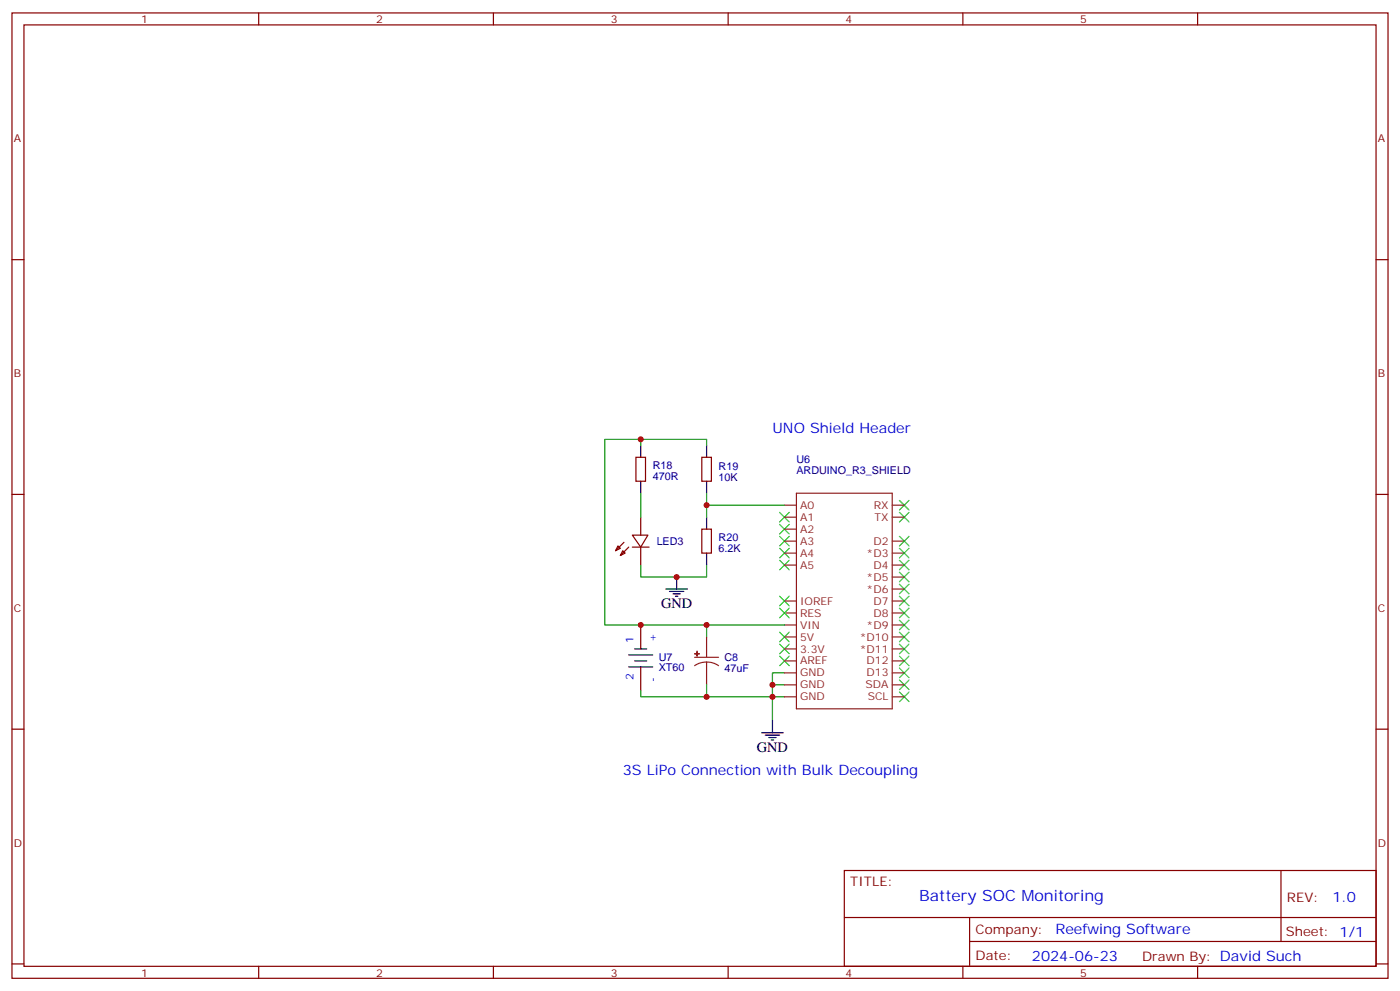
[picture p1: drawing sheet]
<svg xmlns="http://www.w3.org/2000/svg" width="412mm" height="292mm" viewBox="0 0 412 292" stroke-linecap="round" stroke-linejoin="round" font-family="sans-serif">
<g fill="none" stroke="#870000" stroke-width=".35">
<path d="M3.5 3.8h405.4v284.3h-405.4zM7.1 7.3h398.2v277.3h-398.2zM76.2 3.8v3.5M145.3 3.8v3.5M214.5 3.8v3.5M283.6 3.8v3.5M352.8 3.8v3.5M3.5 76.5h3.6M405.3 76.5h3.6M187.3 134.7h2.8v7h-2.8zM206.7 134.7h2.8v7h-2.8zM3.5 145.6h3.6"/>
<path d="M183.8 159.7l-2.5 2.5M186.3 157.6h4.6l-2.2 3.5zM188.7 152.3v5.3M206.7 155.9h2.8v7h-2.8zM405.3 145.6h3.6M182 160.8l.7 .7-1.4 .7zM183.4 162.2l.7 .7-1.4 .7zM185.2 161.1l-2.5 2.5M186.3 161.1h4.9M188.7 161.1v5.3M188.7 184.1v7M188.7 196.4v7.1"/>
<path d="M3.5 214.8h3.6M405.3 214.8h3.6M248.7 256.4h156.6v28.2h-156.6zM377.3 256.4v20.9M248.7 270.2h156.5M285.6 277.3h119.6M285.6 270.2v14.2M3.5 283.9h3.6M76.2 284.6v3.5M145.3 284.6v3.5M214.5 284.6v3.5M283.6 284.6v3.5"/>
<path d="M352.8 284.6v3.5M405.3 283.9h3.6"/>
</g>
<g fill="none" stroke="#000" stroke-width=".35">
<path d="M188.7 131.2v3.5M208.1 131.2v3.5M188.7 141.7v3.6M208.1 141.7v3.6M208.1 152.3v3.6M196.1 173.5h6.4M197.2 174.2h4.2M198.3 174.9h2.1M199 175.6h.7M199.3 170v3.5M208.1 162.9v3.5M185.2 192.9h7.1"/>
<path d="M185.2 196.4h7.1M187 191.1h3.5M187 194.7h3.5M224.4 215.8h6.3M225.4 216.5h4.3M226.5 217.2h2.1M227.2 217.9h.7M227.5 212.3v3.5"/>
</g>
<path d="M188.7 131.2v-1.8h19.4v1.8M188.7 129.4h-10.5v54.7h29.9M188.7 145.3v7M208.1 145.3v7M208.1 148.8h23M188.7 166.4v3.6h19.4v-3.6M231.1 198.2h-3.6v3.5M231.1 184.1h-23v3.5M188.7 203.5v1.7h19.4M208.1 201.7v3.5h19.4v-3.5h3.6M231.1 205.2h-3.6v7.1" fill="none" stroke="#008700" stroke-width=".35"/>
<g fill="none" stroke="#3c3" stroke-width=".35">
<path d="M229.7 158l2.8 2.8M229.7 154.4l2.8 2.9M229.7 150.9l2.8 2.8M232.5 158l-2.8 2.8M232.5 154.4l-2.8 2.9M232.5 150.9l-2.8 2.8M264.9 150.9l2.9 2.8M264.9 147.4l2.9 2.8M264.9 158l2.9 2.8M267.8 150.9l-2.9 2.8M267.8 147.4l-2.9 2.8M267.8 158l-2.9 2.8"/>
<path d="M229.7 175.6l2.8 2.8M229.7 165l2.8 2.9M229.7 161.5l2.8 2.8M229.7 179.1l2.8 2.9M232.5 175.6l-2.8 2.8M232.5 165l-2.8 2.9M232.5 161.5l-2.8 2.8M232.5 179.1l-2.8 2.9M264.9 172.1l2.9 2.8M264.9 168.6l2.9 2.8M264.9 161.5l2.9 2.8M264.9 165l2.9 2.9"/>
<path d="M264.9 175.6l2.9 2.8M264.9 179.1l2.9 2.9M267.8 172.1l-2.9 2.8M267.8 168.6l-2.9 2.8M267.8 161.5l-2.9 2.8M267.8 165l-2.9 2.9M267.8 175.6l-2.9 2.8M267.8 179.1l-2.9 2.9M229.7 186.2l2.8 2.8M229.7 193.3l2.8 2.8M229.7 189.7l2.8 2.8M232.5 186.2l-2.8 2.8"/>
<path d="M232.5 193.3l-2.8 2.8M232.5 189.7l-2.8 2.8M264.9 196.8l2.9 2.8M264.9 193.3l2.9 2.8M264.9 182.7l2.9 2.8M264.9 186.2l2.9 2.8M264.9 189.7l2.9 2.8M267.8 196.8l-2.9 2.8M267.8 193.3l-2.9 2.8M267.8 182.7l-2.9 2.8M267.8 186.2l-2.9 2.8M267.8 189.7l-2.9 2.8"/>
<path d="M264.9 203.8l2.9 2.9M264.9 200.3l2.9 2.8M267.8 203.8l-2.9 2.9M267.8 200.3l-2.9 2.8"/>
</g>
<g fill="none" stroke="#8c2424" stroke-width=".35">
<path d="M231.1 148.8h3.5M231.1 152.3h3.5M231.1 159.4h3.5M231.1 155.9h3.5M234.6 145.3h28.2v63.5h-28.2zM262.8 148.8h3.5M262.8 152.3h3.5M262.8 159.4h3.5M231.1 162.9h3.5M231.1 166.4h3.5M231.1 177h3.5M262.8 162.9h3.5"/>
<path d="M262.8 166.4h3.5M262.8 170h3.5M262.8 173.5h3.5M262.8 177h3.5M204.6 193.6h7.1M208.1 195l1.9 .3 1.7 .8M208.1 195l-1.8 .3-1.7 .8M208.1 187.6v6M208.1 195v6.7M231.1 180.6h3.5M231.1 184.1h3.5M231.1 187.6h3.5"/>
<path d="M231.1 191.1h3.5M231.1 194.7h3.5M231.1 198.2h3.5M262.8 180.6h3.5M262.8 184.1h3.5M262.8 187.6h3.5M262.8 191.1h3.5M262.8 194.7h3.5M262.8 198.2h3.5M231.1 201.7h3.5M231.1 205.2h3.5M262.8 201.7h3.5"/>
<path d="M262.8 205.2h3.5"/>
</g>
<g fill="#8c2424" stroke="#8c2424" stroke-width=".35">
<path d="M204.6 192.5l1.4 .1z"/>
<path d="M205.3 191.8l.1 1.5z"/>
</g>
<g fill="#c00">
<circle cx="208.1" cy="148.8" r=".88"/>
<circle cx="227.5" cy="201.7" r=".88"/>
<circle cx="227.5" cy="205.2" r=".88"/>
<circle cx="199.3" cy="170" r=".88"/>
<circle cx="208.1" cy="184.1" r=".88"/>
<circle cx="208.1" cy="205.2" r=".88"/>
<circle cx="188.7" cy="129.4" r=".88"/>
<circle cx="188.7" cy="184.1" r=".88"/>
</g>
<text font-size="4.6" fill="#00f" x="270.8" y="265.4">Battery SOC Monitoring</text>
<g font-size="4.2" fill="#00f">
<text x="227.5" y="127.6">UNO Shield Header</text>
<text x="183.4" y="228.2">3S LiPo Connection with Bulk Decoupling</text>
<text x="392.5" y="265.7">1.0</text>
<text x="310.9" y="275.2">Reefwing Software</text>
<text x="304" y="283">2024-06-23</text>
</g>
<g font-size="4.2">
<text x="194.7" y="179.1">GND</text>
<text x="223" y="221.5">GND</text>
</g>
<g font-size="3.9" fill="#800">
<text x="250.5" y="261">TITLE:</text>
<text x="379.1" y="265.7">REV:</text>
<text x="287.4" y="275.2">Company:</text>
<text x="378.7" y="275.8">Sheet: 1/1</text>
<text x="287.4" y="282.9">Date:</text>
<text x="336.4" y="282.9">Drawn By: David Such</text>
</g>
<g font-size="3.2" fill="#800">
<text x="41.6" y="6.8">1</text>
<text x="110.8" y="6.8">2</text>
<text x="179.9" y="6.8">3</text>
<text x="249.1" y="6.8">4</text>
<text x="318.2" y="6.8">5</text>
<text x="4.1" y="41.9">A</text>
<text x="405.9" y="41.9">A</text>
<text x="4.1" y="111.1">B</text>
<text x="405.9" y="111.1">B</text>
<text x="4.1" y="180.2">C</text>
<text x="405.9" y="180.2">C</text>
<text x="4.1" y="249.3">D</text>
<text x="405.9" y="249.3">D</text>
<text x="41.6" y="287.6">1</text>
<text x="110.8" y="287.6">2</text>
<text x="179.9" y="287.6">3</text>
<text x="249.1" y="287.6">4</text>
<text x="318.2" y="287.6">5</text>
</g>
<g font-size="3.2" fill="#000080">
<text x="234.6" y="136.5">U6</text>
<text x="192.3" y="141.4">470R</text>
<text x="192.3" y="138.2">R18</text>
<text x="211.7" y="141.7">10K</text>
<text x="211.7" y="138.6">R19</text>
<text x="234.6" y="139.6">ARDUINO_R3_SHIELD</text>
<text x="193.4" y="160.5">LED3</text>
<text x="211.7" y="159.4">R20</text>
<text x="211.7" y="162.6">6.2K</text>
<text x="194" y="197.7">XT60</text>
<text x="194" y="194.7">U7</text>
<text x="213.4" y="197.8">47uF</text>
<text x="213.4" y="194.7">C8</text>
</g>
<g font-size="3.2" fill="#8d2323">
<text x="235.7" y="149.9">A0</text>
<text x="257.4" y="149.9">RX</text>
<text x="235.7" y="153.4">A1</text>
<text x="257.6" y="153.4">TX</text>
<text x="235.7" y="156.9">A2</text>
<text x="235.7" y="160.4">A3</text>
<text x="257.3" y="160.4">D2</text>
<text x="235.7" y="164">A4</text>
<text x="235.7" y="167.5">A5</text>
<text x="255.3" y="164">*D3</text>
<text x="257.3" y="167.5">D4</text>
<text x="255.3" y="171">*D5</text>
<text x="235.7" y="178.1">IOREF</text>
<text x="255.3" y="174.6">*D6</text>
<text x="257.3" y="178.1">D7</text>
<text x="235.7" y="185.1">VIN</text>
<text x="235.7" y="181.6">RES</text>
<text x="255.3" y="185.1">*D9</text>
<text x="257.3" y="181.6">D8</text>
<text x="235.7" y="188.7">5V</text>
<text x="253.3" y="188.7">*D10</text>
<text x="235.7" y="195.7">AREF</text>
<text x="235.7" y="192.2">3.3V</text>
<text x="253.3" y="192.2">*D11</text>
<text x="255.3" y="195.7">D12</text>
<text x="235.7" y="199.2">GND</text>
<text x="235.7" y="202.8">GND</text>
<text x="255" y="202.8">SDA</text>
<text x="255.3" y="199.2">D13</text>
<text x="235.7" y="206.3">GND</text>
<text x="255.6" y="206.3">SCL</text>
</g>
<g font-size="3.2" fill="#00f">
<text x="186.6" y="189.4" transform="rotate(-90 186.6 189.4)">1</text>
<text x="193.3" y="189.1" transform="rotate(-90 193.3 189.1)">+</text>
<text x="186.6" y="200.2" transform="rotate(-90 186.6 200.2)">2</text>
<text x="193.3" y="201" transform="rotate(-90 193.3 201)">-</text>
</g>
</svg>
